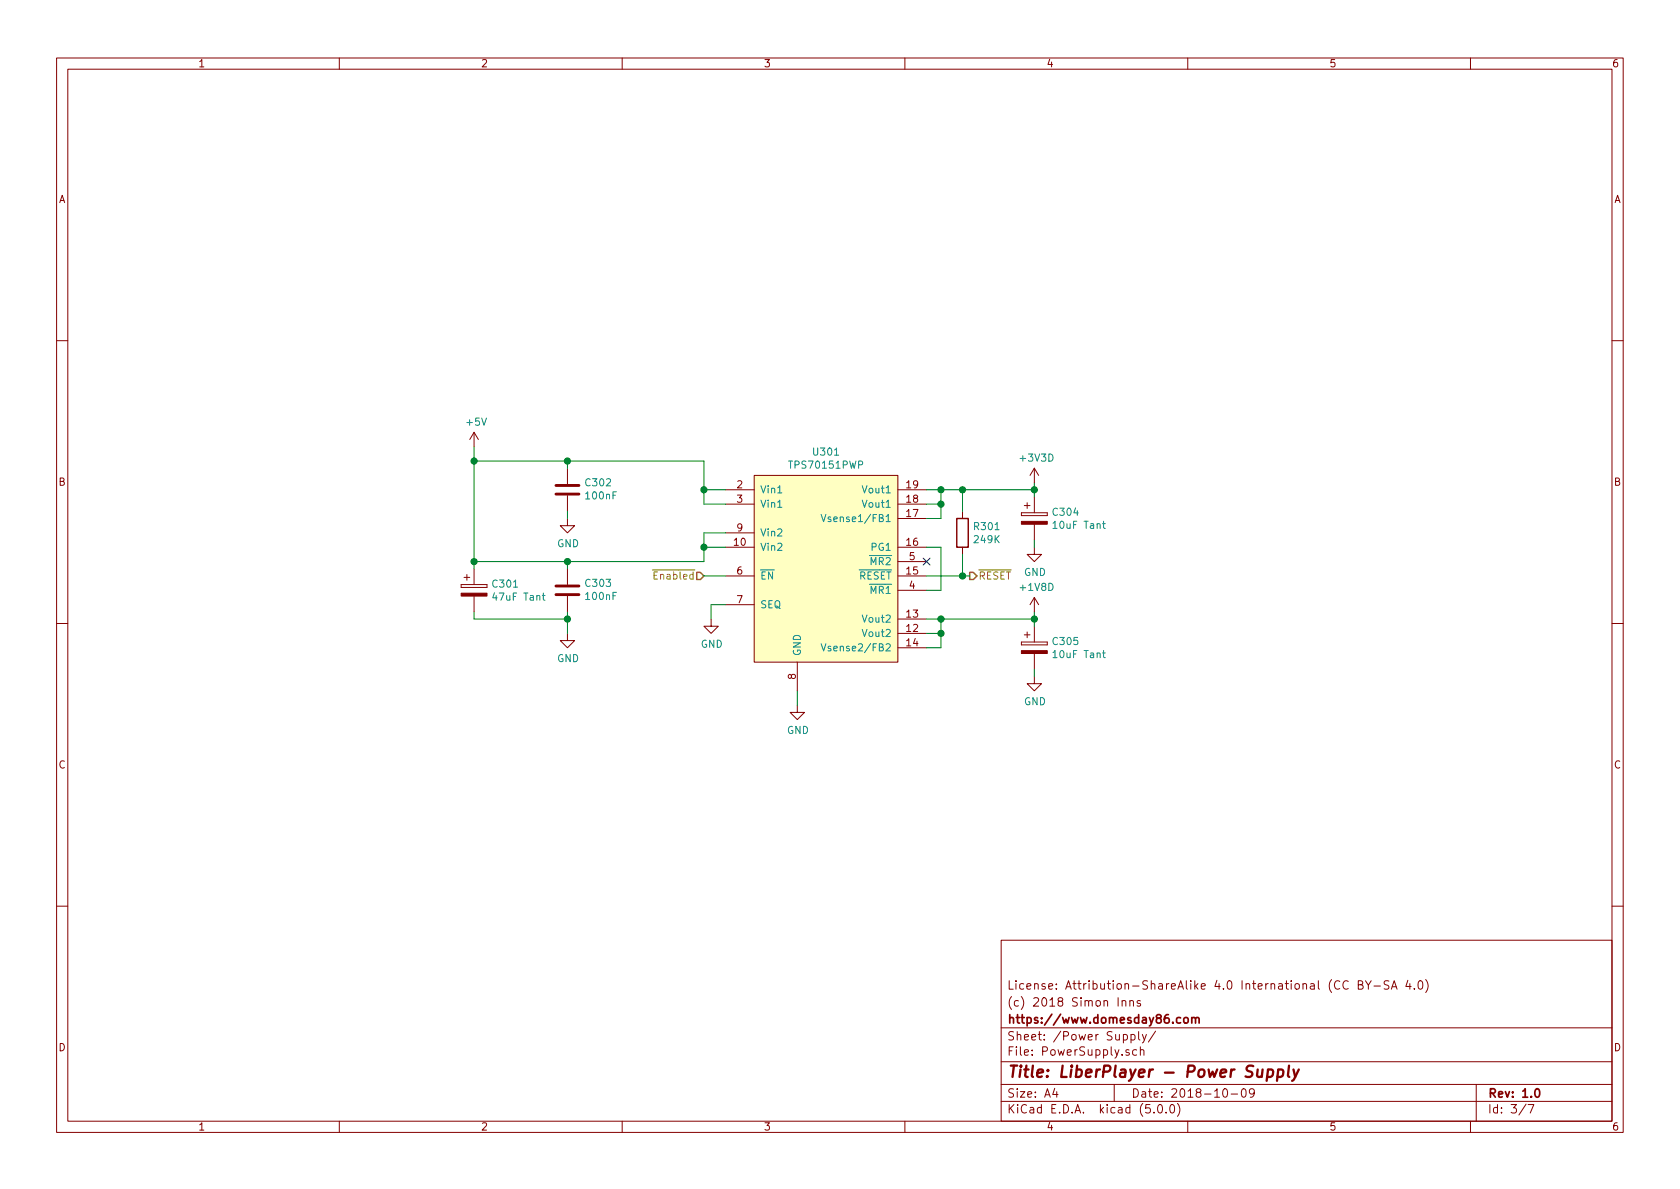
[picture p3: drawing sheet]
EESchema Schematic File Version 4
LIBS:LiberPlayer-cache
EELAYER 26 0
EELAYER END
$Descr A4 11693 8268
encoding utf-8
Sheet 3 7
Title "LiberPlayer - Power Supply"
Date "2018-10-09"
Rev "1.0"
Comp "https://www.domesday86.com"
Comment1 "(c) 2018 Simon Inns"
Comment2 "License: Attribution-ShareAlike 4.0 International (CC BY-SA 4.0)"
Comment3 ""
Comment4 ""
$EndDescr
$Comp
L LocalSymbolLibrary:TPS70151PWP U301
U 1 1
P 5750 3950
F 0 "U301" H 5750 4765 50  0000 C CNN
F 1 "TPS70151PWP" H 5750 4674 50  0000 C CNN
F 2 "Package_SO:TSSOP-20_4.4x6.5mm_P0.65mm" H 5750 3950 50  0001 C CNN
F 3 "" H 5750 3950 50  0001 C CNN
	1    5750 3950
	1    0    0    -1  
$EndComp
$Comp
L power:+5V #PWR0301
U 1 1
P 3300 3100
F 0 "#PWR0301" H 3300 2950 50  0001 C CNN
F 1 "+5V" H 3315 3273 50  0000 C CNN
F 2 "" H 3300 3100 50  0001 C CNN
F 3 "" H 3300 3100 50  0001 C CNN
	1    3300 3100
	1    0    0    -1  
$EndComp
$Comp
L Device:C C303
U 1 1
P 3950 4100
F 0 "C303" H 3835 4054 50  0000 R CNN
F 1 "100nF" H 3835 4145 50  0000 R CNN
F 2 "Capacitor_SMD:C_0805_2012Metric" H 3988 3950 50  0001 C CNN
F 3 "~" H 3950 4100 50  0001 C CNN
	1    3950 4100
	-1   0    0    1   
$EndComp
$Comp
L Device:C C302
U 1 1
P 3950 3400
F 0 "C302" H 3835 3354 50  0000 R CNN
F 1 "100nF" H 3835 3445 50  0000 R CNN
F 2 "Capacitor_SMD:C_0805_2012Metric" H 3988 3250 50  0001 C CNN
F 3 "~" H 3950 3400 50  0001 C CNN
	1    3950 3400
	-1   0    0    1   
$EndComp
Wire Wire Line
	5050 3500 4900 3500
Wire Wire Line
	4900 3500 4900 3400
Wire Wire Line
	4900 3400 5050 3400
Wire Wire Line
	4900 3800 5050 3800
Wire Wire Line
	5050 3700 4900 3700
Wire Wire Line
	4900 3700 4900 3800
$Comp
L power:GND #PWR0302
U 1 1
P 3950 3600
F 0 "#PWR0302" H 3950 3350 50  0001 C CNN
F 1 "GND" H 3955 3427 50  0000 C CNN
F 2 "" H 3950 3600 50  0001 C CNN
F 3 "" H 3950 3600 50  0001 C CNN
	1    3950 3600
	1    0    0    -1  
$EndComp
Wire Wire Line
	6450 4300 6550 4300
Wire Wire Line
	6450 4500 6550 4500
Wire Wire Line
	6550 4500 6550 4400
Connection ~ 6550 4300
Wire Wire Line
	6450 4400 6550 4400
Connection ~ 6550 4400
Wire Wire Line
	6550 4400 6550 4300
Wire Wire Line
	6450 3600 6550 3600
Wire Wire Line
	6550 3600 6550 3500
Wire Wire Line
	6450 3400 6550 3400
Wire Wire Line
	6450 3500 6550 3500
Connection ~ 6550 3500
Wire Wire Line
	6550 3500 6550 3400
Connection ~ 6550 3400
$Comp
L Device:R R301
U 1 1
P 6700 3700
F 0 "R301" H 6770 3746 50  0000 L CNN
F 1 "249K" H 6770 3655 50  0000 L CNN
F 2 "Resistor_SMD:R_0805_2012Metric" V 6630 3700 50  0001 C CNN
F 3 "~" H 6700 3700 50  0001 C CNN
	1    6700 3700
	1    0    0    -1  
$EndComp
Wire Wire Line
	6700 3550 6700 3400
Connection ~ 6700 3400
Wire Wire Line
	6700 3850 6700 4000
Wire Wire Line
	6700 4000 6450 4000
Wire Wire Line
	6700 3400 7200 3400
Wire Wire Line
	6550 4300 7200 4300
$Comp
L power:GND #PWR0305
U 1 1
P 5550 4900
F 0 "#PWR0305" H 5550 4650 50  0001 C CNN
F 1 "GND" H 5555 4727 50  0000 C CNN
F 2 "" H 5550 4900 50  0001 C CNN
F 3 "" H 5550 4900 50  0001 C CNN
	1    5550 4900
	1    0    0    -1  
$EndComp
Wire Wire Line
	5550 4900 5550 4800
Wire Wire Line
	5050 4200 4950 4200
Wire Wire Line
	4950 4200 4950 4300
$Comp
L power:GND #PWR0304
U 1 1
P 4950 4300
F 0 "#PWR0304" H 4950 4050 50  0001 C CNN
F 1 "GND" H 4955 4127 50  0000 C CNN
F 2 "" H 4950 4300 50  0001 C CNN
F 3 "" H 4950 4300 50  0001 C CNN
	1    4950 4300
	1    0    0    -1  
$EndComp
Wire Wire Line
	4900 3400 4900 3200
Wire Wire Line
	4900 3200 3950 3200
Wire Wire Line
	3300 3200 3300 3100
Connection ~ 4900 3400
$Comp
L Device:CP C301
U 1 1
P 3300 4100
F 0 "C301" H 3418 4146 50  0000 L CNN
F 1 "47uF Tant" H 3418 4055 50  0000 L CNN
F 2 "Capacitor_Tantalum_SMD:CP_EIA-7343-31_Kemet-D" H 3338 3950 50  0001 C CNN
F 3 "~" H 3300 4100 50  0001 C CNN
	1    3300 4100
	1    0    0    -1  
$EndComp
Wire Wire Line
	3950 3250 3950 3200
Connection ~ 3950 3200
Wire Wire Line
	4900 3800 4900 3900
Wire Wire Line
	4900 3900 3950 3900
Wire Wire Line
	3300 3900 3300 3200
Connection ~ 4900 3800
Connection ~ 3300 3200
$Comp
L power:GND #PWR0303
U 1 1
P 3950 4400
F 0 "#PWR0303" H 3950 4150 50  0001 C CNN
F 1 "GND" H 3955 4227 50  0000 C CNN
F 2 "" H 3950 4400 50  0001 C CNN
F 3 "" H 3950 4400 50  0001 C CNN
	1    3950 4400
	1    0    0    -1  
$EndComp
Wire Wire Line
	3950 3950 3950 3900
Connection ~ 3950 3900
Wire Wire Line
	3300 3900 3950 3900
Wire Wire Line
	3300 3200 3950 3200
Wire Wire Line
	3950 4400 3950 4300
Wire Wire Line
	3300 3950 3300 3900
Connection ~ 3300 3900
Wire Wire Line
	3300 4250 3300 4300
Wire Wire Line
	3300 4300 3950 4300
Connection ~ 3950 4300
Wire Wire Line
	3950 4300 3950 4250
NoConn ~ 6450 3900
Wire Wire Line
	6550 3400 6700 3400
Wire Wire Line
	6450 4100 6550 4100
Wire Wire Line
	6550 4100 6550 3800
Wire Wire Line
	6550 3800 6450 3800
$Comp
L Device:CP C304
U 1 1
P 7200 3600
F 0 "C304" H 7318 3646 50  0000 L CNN
F 1 "10uF Tant" H 7318 3555 50  0000 L CNN
F 2 "Capacitor_Tantalum_SMD:CP_EIA-7343-31_Kemet-D" H 7238 3450 50  0001 C CNN
F 3 "~" H 7200 3600 50  0001 C CNN
	1    7200 3600
	1    0    0    -1  
$EndComp
$Comp
L Device:CP C305
U 1 1
P 7200 4500
F 0 "C305" H 7318 4546 50  0000 L CNN
F 1 "10uF Tant" H 7318 4455 50  0000 L CNN
F 2 "Capacitor_Tantalum_SMD:CP_EIA-7343-31_Kemet-D" H 7238 4350 50  0001 C CNN
F 3 "~" H 7200 4500 50  0001 C CNN
	1    7200 4500
	1    0    0    -1  
$EndComp
$Comp
L power:GND #PWR0309
U 1 1
P 7200 4700
F 0 "#PWR0309" H 7200 4450 50  0001 C CNN
F 1 "GND" H 7205 4527 50  0000 C CNN
F 2 "" H 7200 4700 50  0001 C CNN
F 3 "" H 7200 4700 50  0001 C CNN
	1    7200 4700
	1    0    0    -1  
$EndComp
$Comp
L power:GND #PWR0307
U 1 1
P 7200 3800
F 0 "#PWR0307" H 7200 3550 50  0001 C CNN
F 1 "GND" H 7205 3627 50  0000 C CNN
F 2 "" H 7200 3800 50  0001 C CNN
F 3 "" H 7200 3800 50  0001 C CNN
	1    7200 3800
	1    0    0    -1  
$EndComp
Wire Wire Line
	7200 4700 7200 4650
Wire Wire Line
	7200 4350 7200 4300
Wire Wire Line
	7200 3800 7200 3750
Wire Wire Line
	7200 3450 7200 3400
Text HLabel 6750 4000 2    50   Output ~ 0
~RESET
Wire Wire Line
	6750 4000 6700 4000
Connection ~ 6700 4000
Wire Wire Line
	7200 3350 7200 3400
Connection ~ 7200 3400
Wire Wire Line
	7200 4250 7200 4300
Connection ~ 7200 4300
Text HLabel 4900 4000 0    50   Input ~ 0
~Enabled
Wire Wire Line
	4900 4000 5050 4000
$Comp
L LocalSymbolLibrary:+3V3D #PWR0306
U 1 1
P 7200 3350
F 0 "#PWR0306" H 7200 3200 50  0001 C CNN
F 1 "+3V3D" H 7215 3523 50  0000 C CNN
F 2 "" H 7200 3350 50  0001 C CNN
F 3 "" H 7200 3350 50  0001 C CNN
	1    7200 3350
	1    0    0    -1  
$EndComp
$Comp
L LocalSymbolLibrary:+1V8D #PWR0308
U 1 1
P 7200 4250
F 0 "#PWR0308" H 7200 4100 50  0001 C CNN
F 1 "+1V8D" H 7215 4423 50  0000 C CNN
F 2 "" H 7200 4250 50  0001 C CNN
F 3 "" H 7200 4250 50  0001 C CNN
	1    7200 4250
	1    0    0    -1  
$EndComp
Wire Wire Line
	3950 3600 3950 3550
$EndSCHEMATC
